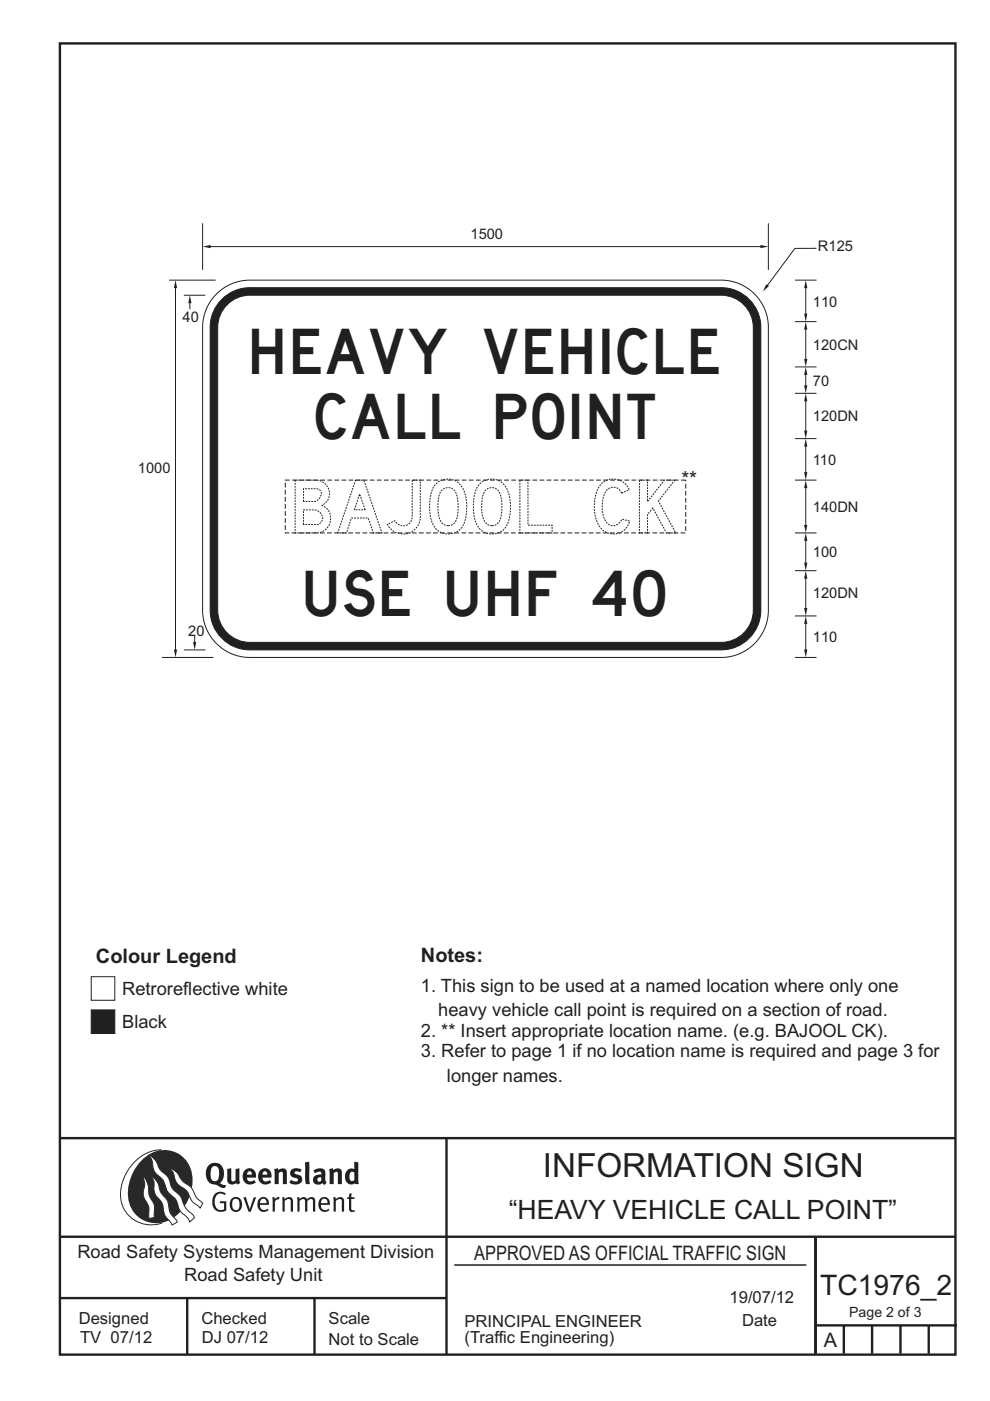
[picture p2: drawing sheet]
<svg xmlns="http://www.w3.org/2000/svg" width="210mm" height="297mm" viewBox="0 0 210 297" stroke-linecap="round" stroke-linejoin="round" font-family="sans-serif">
<g fill="none" stroke="#231f20" stroke-width=".51">
<path d="M12.7 9.2h190v278h-190zM12.7 241.3h189.9M94.7 241.4v45.8M12.7 262.2h190.1M12.7 275.2h82M39.7 275.2v12M66.7 275.2v12M173 262.2v24.8M173 281h30M179 281v6M185 281v6M191 281v6"/>
<path d="M197 281v6"/>
</g>
<path d="M96.4 268.2h74.6" fill="none" stroke="#231f20" stroke-width=".21"/>
<path d="M34.2 243.8a9.4 9.4 0 0 0-8.6 8.6 6.5 6.5 0 0 0 8.8 6.9" fill="none" stroke="#2b2824" stroke-width=".21"/>
<path d="M30.2 245.8a6.1 6.1 0 0 1 6.8-1.6 6.1 6.1 0 0 1 3.8 5.8 9.5 9.5 0 0 1-5.9 9.1 6 6 0 0 1-7.8-6.3 10.3 10.3 0 0 1 3.1-7z" fill-rule="evenodd" fill="#2b2824"/>
<g fill="#fff" stroke="#2b2824" stroke-width=".21">
<path d="M30.4 249.4a1.47 1.47 0 0 1 .8 1.2l.3 1.5a4.1 4.1 0 0 0 1.1 3l.2 1v2.1l-1.2 .1-.1-.9a3.9 3.9 0 0 0-.9-3.4 5.1 5.1 0 0 1 .1-2.8z" fill-rule="evenodd"/>
<path d="M36 247.7l.6 .3a4.2 4.2 0 0 1 1.9 2.2l1.1 .8a3.2 3.2 0 0 1 1.7 2.3l.6 .9 1.1 .9-.6 1-.4-.5a3.8 3.8 0 0 1-2-2.5 4.6 4.6 0 0 0-2-1.8 5.1 5.1 0 0 1-1.3-2.7z" fill-rule="evenodd"/>
<path d="M31.6 245a3.4 3.4 0 0 1 2.1 2.5l.7 1a3.3 3.3 0 0 1 1.7 2.5 5.2 5.2 0 0 0 2.1 2.5l.4 .7a5.2 5.2 0 0 0 2.3 3.3l.3 .7-.9 .9a3.2 3.2 0 0 0-1.6-1.9l-.7-.8a4.6 4.6 0 0 0-2.1-3.4 4 4 0 0 1-1.1-2.4 4 4 0 0 0-1.6-1.6 3.6 3.6 0 0 1-.9-2.7z" fill-rule="evenodd"/>
<path d="M32.2 249.5a1.2 1.2 0 0 1 1 .8l.4 .9a4.4 4.4 0 0 0 1.8 3.1l.3 .9a3.9 3.9 0 0 0 1.6 3.3l.3 .6-1.1 .6a3.5 3.5 0 0 0-1.3-1.7l-.3-.5a5.9 5.9 0 0 0-1-3.1 3.6 3.6 0 0 1-1.2-3.6z" fill-rule="evenodd"/>
</g>
<g fill="#231f20">
<path d="M45.6 253.1a1.74 1.74 0 0 1 2.3 0l-.2 .3a1.25 1.25 0 0 0-1.4-.2 1.25 1.25 0 0 0-.7 1.2 1.74 1.74 0 0 0 1.2 2.2l.7-.2v-1.3h-.8l-.1-.4h1.4v1.9a1.92 1.92 0 0 1-2.2 .1 1.92 1.92 0 0 1-.8-2.1l.3-1.1z" fill-rule="evenodd"/>
<path d="M49.4 254.5a.84 .84 0 0 1 1-.2 .84 .84 0 0 1 .4 1 .84 .84 0 0 1-.3 1.1 .84 .84 0 0 1-1-.1 2.32 2.32 0 0 1-.1-1.8zM49.1 254.2a1.93 1.93 0 0 0 .4 2.7 1.47 1.47 0 0 0 1.6-.5 1.47 1.47 0 0 0 .2-1.6 1.27 1.27 0 0 0-.9-1 1.27 1.27 0 0 0-1.3 .4z" fill-rule="evenodd"/>
<path d="M51.6 253.9l.5-.1 .9 2.6 .8-2.5h.5l-1.1 3h-.5z" fill-rule="evenodd"/>
<path d="M55.5 254.2a.72 .72 0 0 1 .8 .1 .72 .72 0 0 1 .2 .8h-1.4zM55.2 254a1.74 1.74 0 0 0 .6 3l1.1-.3 .1-.1-.2-.3a.96 .96 0 0 1-1.1 .2 .96 .96 0 0 1-.6-1h1.9a1.25 1.25 0 0 0-.4-1.4 1.25 1.25 0 0 0-1.4-.1z" fill-rule="evenodd"/>
<path d="M57.7 253.9l.5-.1 .1 .5 .5-.4 .5-.1-.2 .5a.67 .67 0 0 0-.8 .7v1.9h-.5z" fill-rule="evenodd"/>
<path d="M59.8 253.9l.5-.1 .1 .4a.93 .93 0 0 1 1-.4 .93 .93 0 0 1 .7 .8v2.3h-.4l-.1-2.5a.83 .83 0 0 0-1.2 .2v2.3h-.5z" fill-rule="evenodd"/>
<path d="M63 253.9l.4-.1 .2 .4a.87 .87 0 0 1 .8-.4 .87 .87 0 0 1 .7 .5l.1-.1a.89 .89 0 0 1 1-.4 .89 .89 0 0 1 .7 .8v2.3h-.5l-.1-2.6a.87 .87 0 0 0-1.1 .4v2.2h-.5l-.1-2.5a.8 .8 0 0 0-1.1 .2v2.3h-.4z" fill-rule="evenodd"/>
<path d="M68.4 254.2a.72 .72 0 0 1 .8 .1 .72 .72 0 0 1 .3 .8h-1.4zM68.1 254a1.74 1.74 0 0 0 .6 3l1.1-.3 .1-.1-.2-.3a.96 .96 0 0 1-1.1 .2 .96 .96 0 0 1-.5-1h1.9a1.25 1.25 0 0 0-.4-1.4 1.25 1.25 0 0 0-1.5-.1z" fill-rule="evenodd"/>
<path d="M70.6 253.9l.5-.1 .2 .4a.93 .93 0 0 1 1-.4 .93 .93 0 0 1 .7 .8v2.3h-.5l-.1-2.5a.83 .83 0 0 0-1.2 .2v2.3h-.4z" fill-rule="evenodd"/>
<path d="M74.1 253.1l.5-.1-.1 .9h.8l-.2 .3h-.6v2.2l.2 .2h.5v.3a.76 .76 0 0 1-1.2-.6v-2.1h-.4v-.3h.4z" fill-rule="evenodd"/>
<path d="M45.1 247.4l.4-.2a.95 .95 0 0 1 1 1.3v.4a1.13 1.13 0 0 1-1 1.5 1.39 1.39 0 0 1-.8-1.8l.1-.9zM44.4 246.9a2.61 2.61 0 0 0 .6 4.1l1 .3a1.66 1.66 0 0 0 1.7 .5l.3-.6h-.7l-.7-.3a2.7 2.7 0 0 0-.1-4.2 1.97 1.97 0 0 0-2.1 .2z" fill-rule="evenodd"/>
<path d="M48.2 247.8l.9-.1v2.5l.4 .3 .5-.3v-2.3l.8-.2v2.5l.2 .6-.6 .3-.3-.3a1.12 1.12 0 0 1-1.2 .2 1.12 1.12 0 0 1-.7-1z" fill-rule="evenodd"/>
<path d="M52.7 248.4h.5l.2 .7h-1zM51.8 248.3a1.74 1.74 0 0 0 .1 2.4 1.74 1.74 0 0 0 2.4 0l-.4-.5a.85 .85 0 0 1-.9 .3 .85 .85 0 0 1-.6-.8h1.9a1.47 1.47 0 0 0-.7-1.8 1.47 1.47 0 0 0-1.8 .4z" fill-rule="evenodd"/>
<path d="M55.9 248.4h.5l.3 .7h-1zM55.1 248.3a1.74 1.74 0 0 0 .1 2.4 1.74 1.74 0 0 0 2.3 0l-.3-.5a.85 .85 0 0 1-.9 .3 .85 .85 0 0 1-.6-.8h1.9a1.47 1.47 0 0 0-.7-1.8 1.47 1.47 0 0 0-1.8 .4z" fill-rule="evenodd"/>
<path d="M58.1 247.9l.8-.2 .2 .4a.99 .99 0 0 1 1.1-.4 .99 .99 0 0 1 .6 1v2.4h-.8v-2.5a.56 .56 0 0 0-.9 .1v2.4h-.9z" fill-rule="evenodd"/>
<path d="M61.7 248.1a1.97 1.97 0 0 1 2.3-.1l-.4 .5a.7 .7 0 0 0-1.1 .2l.4 .3a1.06 1.06 0 0 1 1.2 .9 1.06 1.06 0 0 1-.9 1.2 2.32 2.32 0 0 1-1.8-.3l.3-.6h.1a.86 .86 0 0 0 1.4 0 .85 .85 0 0 0-.9-.5 .94 .94 0 0 1-.6-1.6z" fill-rule="evenodd"/>
<path d="M67.4 249.8l.7-.2v.7l-.6 .2-.2-.4zM66.5 248.2l.4 .5a1.1 1.1 0 0 1 1.2-.2l.1 .5a1.27 1.27 0 0 0-1.4 .3 1.27 1.27 0 0 0-.3 1.3 1.24 1.24 0 0 0 1.9 .2l.4 .4 .5-.5a1.3 1.3 0 0 1-.3-1.4 1.22 1.22 0 0 0-.4-1.4 2.31 2.31 0 0 0-2.1 .3z" fill-rule="evenodd"/>
<path d="M69.8 247.9l.8-.2 .1 .4a.99 .99 0 0 1 1.1-.4 .99 .99 0 0 1 .7 1v2.4h-.8l-.1-2.5a.56 .56 0 0 0-.8 .1v2.4h-.9z" fill-rule="evenodd"/>
<path d="M74.4 248.5l.3-.1 .5 .2v1.6l-.7 .2a1.49 1.49 0 0 1-.1-1.9zM75.1 246.3l.1 1.6a1.43 1.43 0 0 0-1.5 .2 1.43 1.43 0 0 0-.5 1.5 1.33 1.33 0 0 0 .6 1.3 1.33 1.33 0 0 0 1.5 0v.2h.8l-.1-4.7z" fill-rule="evenodd"/>
<path d="M64.7 246.5l.9-.2 .1 4.8-.8-.1-.2-1.1z" fill-rule="evenodd"/>
</g>
<path d="M19.4 214.1h5v5h-5z" fill-rule="evenodd" fill="#231f20" stroke="#231f20" stroke-width=".21"/>
<g fill="#fff" stroke="#231f20" stroke-width=".21">
<path d="M19.4 207.1h5v5h-5z" fill-rule="evenodd"/>
<path d="M46.3 61.9a10 10 0 0 1 6.7-2.5h100a10 10 0 0 1 10 10v60a10 10 0 0 1-10 10h-100a10 10 0 0 1-10-10v-60a10 10 0 0 1 3.3-7.5z" fill-rule="evenodd"/>
</g>
<path d="M47 63.5a8.4 8.4 0 0 1 6-2.5h100a8.4 8.4 0 0 1 8.4 8.4v60a8.4 8.4 0 0 1-8.4 8.4h-100a8.4 8.4 0 0 1-8.4-8.4v-60a8.4 8.4 0 0 1 2.4-5.9z" fill-rule="evenodd" fill="#231f20" stroke="#231f20" stroke-width=".21"/>
<path d="M48.5 64.3a6.8 6.8 0 0 1 4.5-1.7h100a6.8 6.8 0 0 1 6.8 6.8v60a6.8 6.8 0 0 1-6.8 6.8h-100a6.8 6.8 0 0 1-6.8-6.8v-60a6.8 6.8 0 0 1 2.3-5.1z" fill-rule="evenodd" fill="#fff" stroke="#231f20" stroke-width=".21"/>
<path d="M170.9 132.1v5.8" fill="none" stroke="#231f20" stroke-width=".21"/>
<g fill="#231f20">
<path d="M170.6 137.7h.6l-.3 1.7z"/>
<path d="M170.9 130.6l.3 1.7h-.6z"/>
</g>
<path d="M170.9 122.5v6.5" fill="none" stroke="#231f20" stroke-width=".21"/>
<g fill="#231f20">
<path d="M170.6 128.9h.6l-.3 1.7z"/>
<path d="M170.9 121l.3 1.7h-.6z"/>
</g>
<path d="M168.6 113h4.6M170.9 114.5v4.9" fill="none" stroke="#231f20" stroke-width=".21"/>
<g fill="#231f20">
<path d="M170.6 119.3h.6l-.3 1.7z"/>
<path d="M170.9 113l.3 1.7h-.6z"/>
</g>
<path d="M170.9 103.3v8.2" fill="none" stroke="#231f20" stroke-width=".21"/>
<g fill="#231f20">
<path d="M170.6 111.3h.6l-.3 1.7z"/>
<path d="M170.9 101.8l.3 1.7h-.6z"/>
</g>
<path d="M170.9 60.9v5.7M168.6 101.8h4.6" fill="none" stroke="#231f20" stroke-width=".21"/>
<g fill="#231f20">
<path d="M170.6 66.5h.6l-.3 1.7z"/>
<path d="M170.9 59.4l.3 1.7h-.6z"/>
</g>
<path d="M44.5 52.3h116.9" fill="none" stroke="#231f20" stroke-width=".21"/>
<g fill="#231f20">
<path d="M161.3 51.9l1.7 .4-1.7 .3z"/>
<path d="M43 52.3l1.7-.4v.7z"/>
</g>
<path d="M168.6 59.4h4.6M168.6 83.4h4.6M168.6 93h4.6M170.9 94.5v5.8M168.6 121h4.6" fill="none" stroke="#231f20" stroke-width=".21"/>
<g fill="#231f20">
<path d="M170.9 93l.3 1.7h-.6z"/>
<path d="M170.6 100.1h.6l-.3 1.7z"/>
</g>
<path d="M170.9 84.9v6.5" fill="none" stroke="#231f20" stroke-width=".21"/>
<g fill="#231f20">
<path d="M170.6 91.3h.6l-.3 1.7z"/>
<path d="M170.9 83.4l.3 1.7h-.6z"/>
</g>
<path d="M168.6 77.8h4.6M168.6 68.2h4.6M170.9 69.7v6.5" fill="none" stroke="#231f20" stroke-width=".21"/>
<g fill="#231f20">
<path d="M170.9 68.2l.3 1.7h-.6z"/>
<path d="M170.6 76.1h.6l-.3 1.7z"/>
</g>
<path d="M170.9 79.3v2.5" fill="none" stroke="#231f20" stroke-width=".21"/>
<g fill="#231f20">
<path d="M170.6 81.7h.6l-.3 1.7z"/>
<path d="M170.9 77.8l.3 1.7h-.6z"/>
</g>
<path d="M35.9 59.4h9.8M43 47.3v9.9M163 47.3v9.9M173.2 52.6l-4.6 .1-5.9 7.9M39 62.6h4.6M34.4 139.4h10.9M39 137.8h4.6" fill="none" stroke="#231f20" stroke-width=".21"/>
<path d="M162.5 60.3l.6 .4-1.3 1.1z" fill="#231f20"/>
<path d="M60.5 101.8h84.9v11.2h-84.9z" fill="none" stroke="#231f20" stroke-width=".21" stroke-dasharray="1 .5" stroke-linecap="butt"/>
<path d="M41.3 134.8v1.4M168.6 130.6h4.6" fill="none" stroke="#231f20" stroke-width=".21"/>
<path d="M40.9 136.1h.7l-.3 1.7z" fill="#231f20"/>
<path d="M37.2 60.9v76.9" fill="none" stroke="#231f20" stroke-width=".21"/>
<g fill="#231f20">
<path d="M36.9 137.7h.7l-.4 1.7z"/>
<path d="M37.2 59.4l.4 1.7h-.7z"/>
</g>
<path d="M40.3 64.1v1.5" fill="none" stroke="#231f20" stroke-width=".21"/>
<path d="M40.3 62.6l.3 1.7h-.7z" fill="#231f20"/>
<path d="M168.6 139.4h4.6" fill="none" stroke="#231f20" stroke-width=".21"/>
<text font-size="11.2" fill="#231f20" x="62.6" y="113">BAJOOL CK</text>
<g font-size="9.6" fill="#231f20">
<text x="53.5" y="79.4">HEAVY VEHICLE</text>
<text x="67" y="93">CALL POINT</text>
<text x="64.8" y="130.6">USE UHF 40</text>
</g>
<text font-size="7.1" fill="#231f20" x="115.1" y="249.4">INFORMATION SIGN</text>
<text font-size="6" fill="#231f20" x="174" y="274.6">TC1976_2</text>
<text font-size="5.6" fill="#231f20" x="107.9" y="258.6">“HEAVY VEHICLE CALL POINT”</text>
<text font-size="4.3" fill="#231f20" x="144.5" y="103">**</text>
<g font-size="4.2" fill="#231f20">
<text x="89.3" y="203.9">Notes:</text>
<text x="20.4" y="204.1">Colour Legend</text>
<text x="100.6" y="267.2">APPROVED AS OFFICIAL TRAFFIC SIGN</text>
<text x="174.7" y="285.6">A</text>
</g>
<g font-size="3.9" fill="#231f20">
<text x="25.9" y="211">Retroreflective white</text>
<text x="89.3" y="210.3">1. This sign to be used at a named location where only one</text>
<text x="93" y="215.5">heavy vehicle call point is required on a section of road.</text>
<text x="25.9" y="218.1">Black</text>
<text x="89.3" y="219.8">2. ** Insert appropriate location name. (e.g. BAJOOL CK).</text>
<text x="89.3" y="224.1">3. Refer to page 1 if no location name is required and page 3 for</text>
<text x="94.8" y="229.3">longer names.</text>
<text x="16.4" y="266.8">Road Safety Systems Management Division</text>
<text x="39.1" y="271.6">Road Safety Unit</text>
</g>
<g font-size="3.5" fill="#231f20">
<text x="16.7" y="280.7">Designed</text>
<text x="42.7" y="280.7">Checked</text>
<text x="69.7" y="280.7">Scale</text>
<text x="98.5" y="281.4">PRINCIPAL ENGINEER</text>
<text x="154.7" y="276.2">19/07/12</text>
<text x="157.4" y="281.2">Date</text>
<text x="17" y="284.8">TV 07/12</text>
<text x="42.8" y="284.8">DJ 07/12</text>
<text x="69.7" y="285.2">Not to Scale</text>
<text x="98.5" y="284.8">(Traffic Engineering)</text>
</g>
<g font-size="3.1" fill="#231f20">
<text x="99.8" y="50.7">1500</text>
<text x="173.5" y="53.3">R125</text>
<text x="172.4" y="65">110</text>
<text x="38.7" y="68.3">40</text>
<text x="172.4" y="74.2">120CN</text>
<text x="172.4" y="81.8">70</text>
<text x="172.4" y="89.3">120DN</text>
<text x="29.3" y="100.2">1000</text>
<text x="172.4" y="98.5">110</text>
<text x="172.4" y="108.5">140DN</text>
<text x="172.4" y="118.1">100</text>
<text x="172.4" y="126.9">120DN</text>
<text x="39.9" y="134.9">20</text>
<text x="172.4" y="136.1">110</text>
</g>
<text font-size="3" fill="#231f20" x="180.1" y="279.2">Page 2 of 3</text>
</svg>
